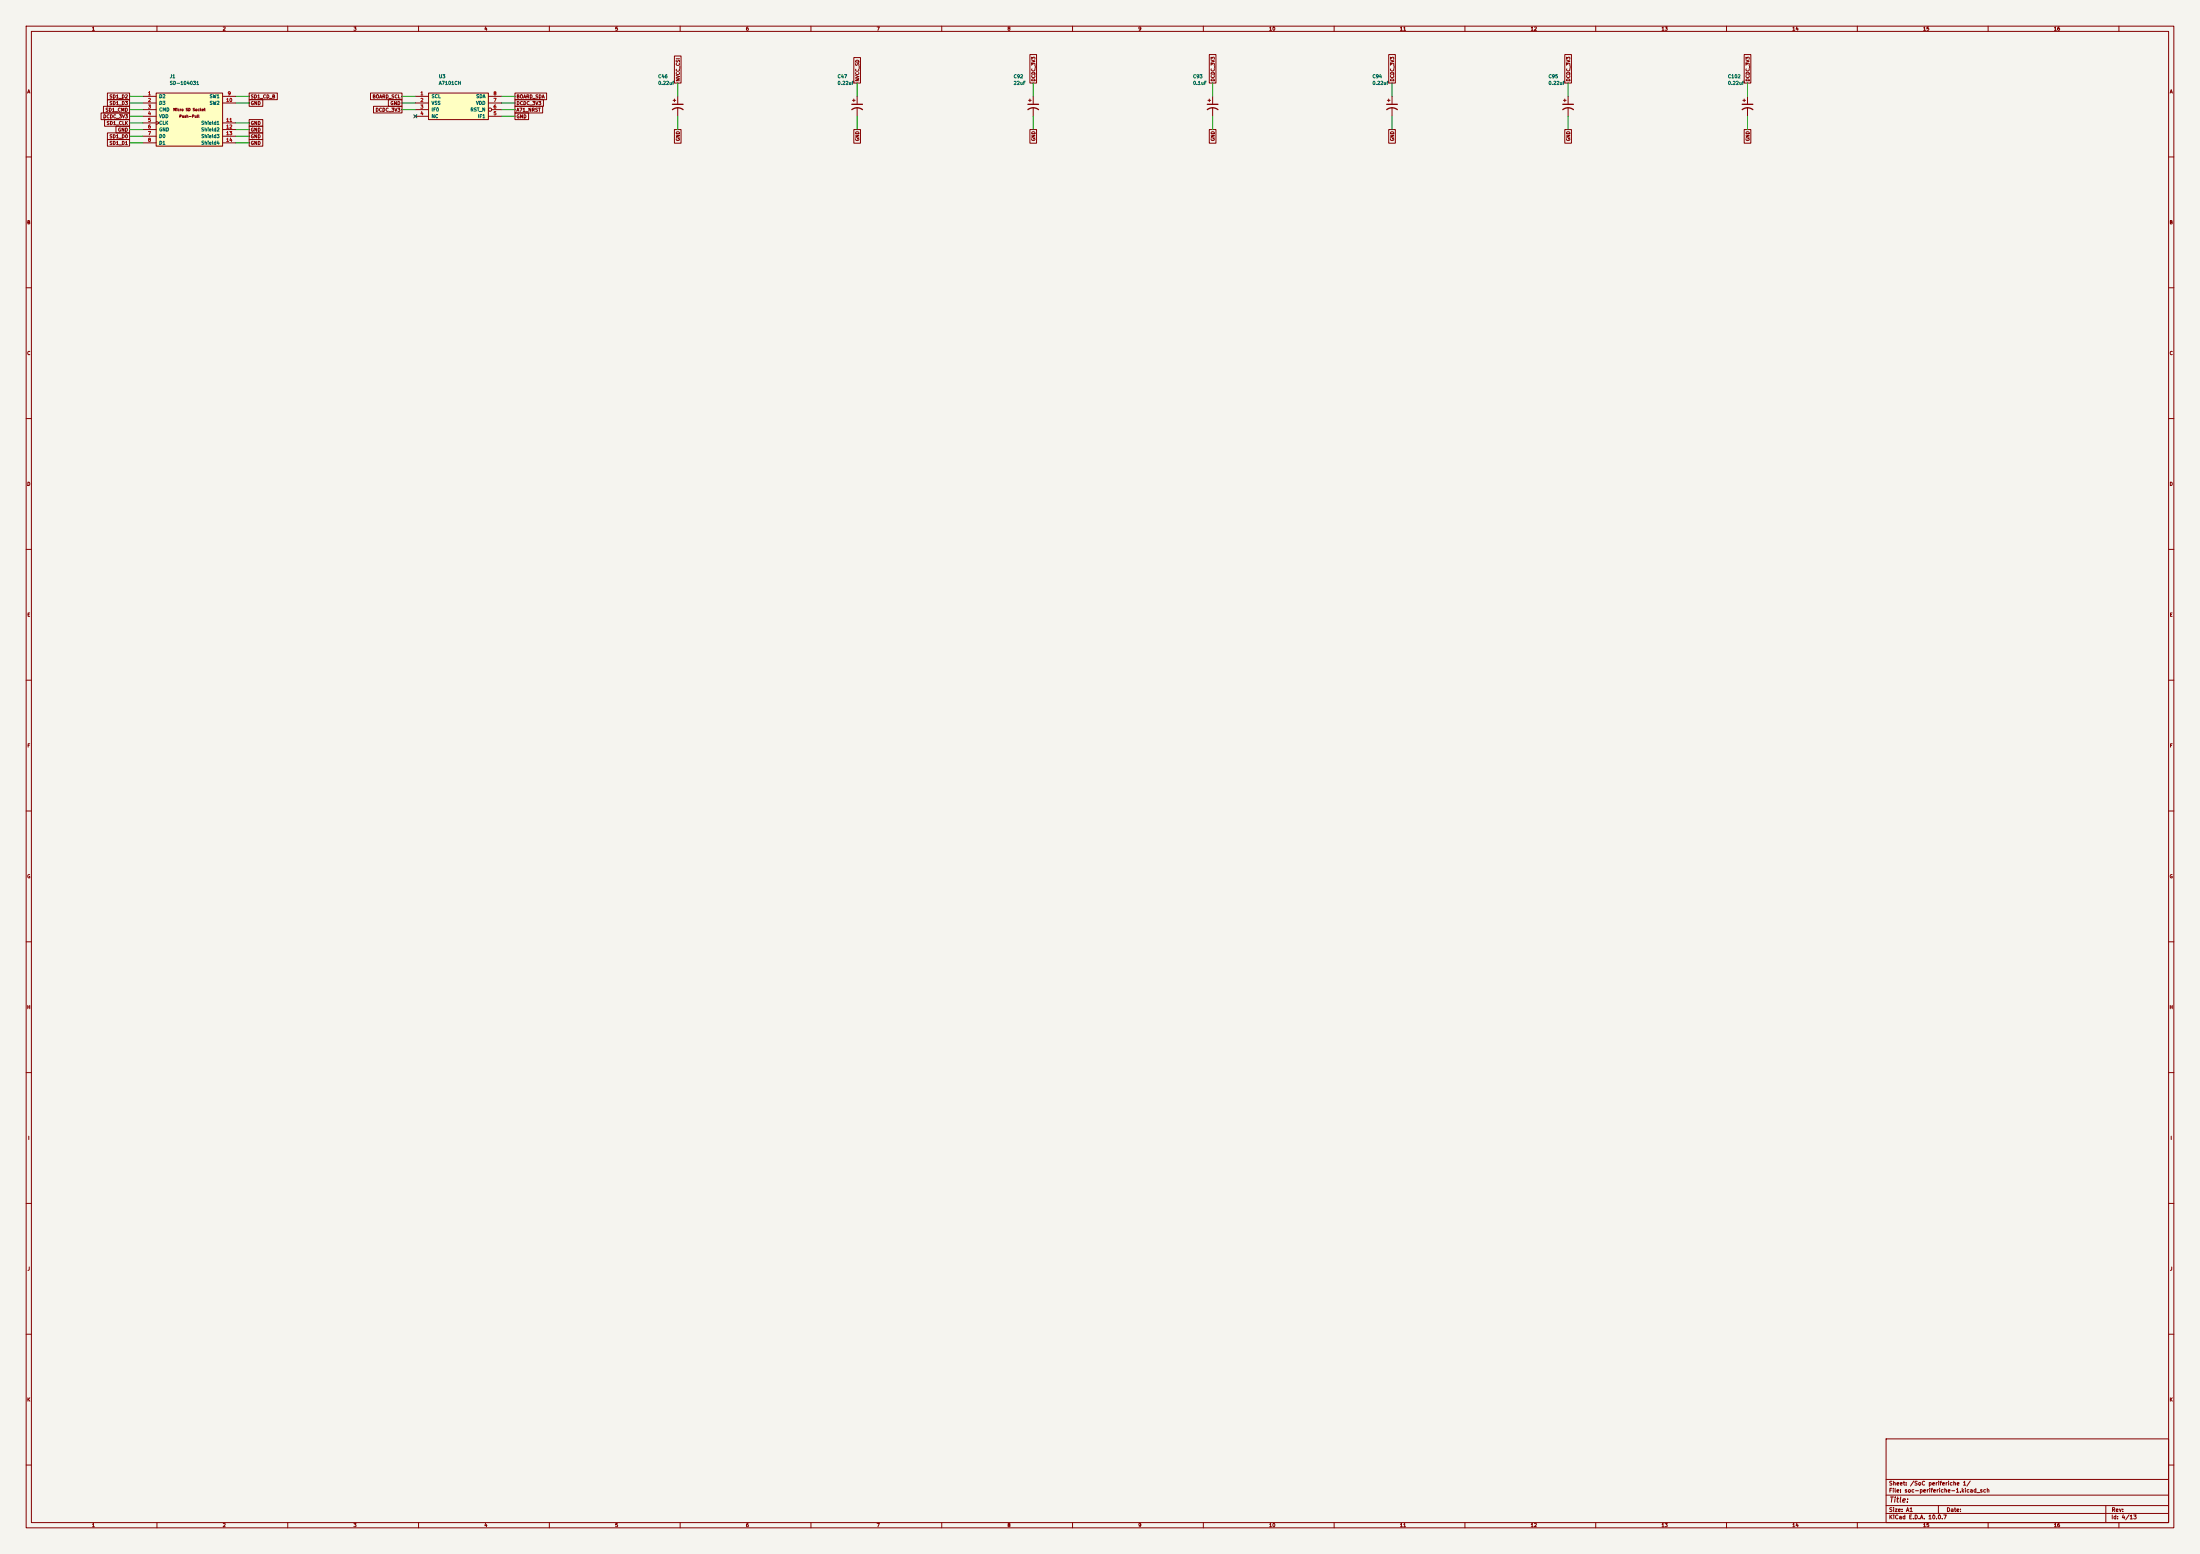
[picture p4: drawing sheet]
(kicad_sch (version 20260306) (generator "eeschema") (generator_version "10.0") (paper "A1") (lib_symbols (symbol "iMX6:custom_components_SD-104031"
  (pin_names
   (offset 1.016))
  (exclude_from_sim no)
  (in_bom yes)
  (on_board yes)
  (in_pos_files yes)
  (duplicate_pin_numbers_are_jumpers no)
  (property "Reference" "J" (at 0 0 0) (show_name no) (do_not_autoplace no) (effects (font (size 1.27 1.27))))
  (property "Value" "custom_components_SD-104031" (at 0 0 0) (show_name no) (do_not_autoplace no) (effects (font (size 1.27 1.27))))
  (property "Footprint" "" (at 0 0 0) (show_name no) (do_not_autoplace no) (hide yes) (effects (font (size 1.27 1.27))))
  (property "Datasheet" "" (at 0 0 0) (show_name no) (do_not_autoplace no) (hide yes) (effects (font (size 1.27 1.27))))
  (property "Description" "" (at 0 0 0) (show_name no) (do_not_autoplace no) (hide yes) (effects (font (size 1.27 1.27))))
  (symbol "custom_components_SD-104031_0_0"
   (text "Micro SD Socket" (at 0 -7.62 0) (effects (font (size 0.9906 0.9906))))
   (text "Push-Pull" (at 0 -10.16 0) (effects (font (size 0.9906 0.9906)))))
  (symbol "custom_components_SD-104031_0_1"
   (rectangle (start -12.7 -1.27) (end 12.7 -21.59) (stroke (width 0) (type solid)) (fill (type background))))
  (symbol "custom_components_SD-104031_1_1"
   (pin bidirectional line (at -17.78 -2.54 0) (length 5.08) (name "D2" (effects (font (size 1.27 1.27)))) (number "1" (effects (font (size 1.27 1.27)))))
   (pin bidirectional line (at -17.78 -5.08 0) (length 5.08) (name "D3" (effects (font (size 1.27 1.27)))) (number "2" (effects (font (size 1.27 1.27)))))
   (pin passive line (at -17.78 -7.62 0) (length 5.08) (name "CMD" (effects (font (size 1.27 1.27)))) (number "3" (effects (font (size 1.27 1.27)))))
   (pin power_in line (at -17.78 -10.16 0) (length 5.08) (name "VDD" (effects (font (size 1.27 1.27)))) (number "4" (effects (font (size 1.27 1.27)))))
   (pin passive clock (at -17.78 -12.7 0) (length 5.08) (name "CLK" (effects (font (size 1.27 1.27)))) (number "5" (effects (font (size 1.27 1.27)))))
   (pin power_in line (at -17.78 -15.24 0) (length 5.08) (name "GND" (effects (font (size 1.27 1.27)))) (number "6" (effects (font (size 1.27 1.27)))))
   (pin bidirectional line (at -17.78 -17.78 0) (length 5.08) (name "D0" (effects (font (size 1.27 1.27)))) (number "7" (effects (font (size 1.27 1.27)))))
   (pin bidirectional line (at -17.78 -20.32 0) (length 5.08) (name "D1" (effects (font (size 1.27 1.27)))) (number "8" (effects (font (size 1.27 1.27)))))
   (pin passive line (at 17.78 -2.54 180) (length 5.08) (name "SW1" (effects (font (size 1.27 1.27)))) (number "9" (effects (font (size 1.27 1.27)))))
   (pin passive line (at 17.78 -5.08 180) (length 5.08) (name "SW2" (effects (font (size 1.27 1.27)))) (number "10" (effects (font (size 1.27 1.27)))))
   (pin passive line (at 17.78 -12.7 180) (length 5.08) (name "Shield1" (effects (font (size 1.27 1.27)))) (number "11" (effects (font (size 1.27 1.27)))))
   (pin passive line (at 17.78 -15.24 180) (length 5.08) (name "Shield2" (effects (font (size 1.27 1.27)))) (number "12" (effects (font (size 1.27 1.27)))))
   (pin passive line (at 17.78 -17.78 180) (length 5.08) (name "Shield3" (effects (font (size 1.27 1.27)))) (number "13" (effects (font (size 1.27 1.27)))))
   (pin passive line (at 17.78 -20.32 180) (length 5.08) (name "Shield4" (effects (font (size 1.27 1.27)))) (number "14" (effects (font (size 1.27 1.27))))))
  (embedded_fonts no)) (symbol "iMX6:custom_components_A7101CH"
  (pin_names
   (offset 1.016))
  (exclude_from_sim no)
  (in_bom yes)
  (on_board yes)
  (in_pos_files yes)
  (duplicate_pin_numbers_are_jumpers no)
  (property "Reference" "U" (at 0 0 0) (show_name no) (do_not_autoplace no) (effects (font (size 1.27 1.27))))
  (property "Value" "custom_components_A7101CH" (at 0 -2.54 0) (show_name no) (do_not_autoplace no) (effects (font (size 1.27 1.27))))
  (property "Footprint" "" (at 0 0 0) (show_name no) (do_not_autoplace no) (hide yes) (effects (font (size 1.27 1.27))))
  (property "Datasheet" "" (at 0 0 0) (show_name no) (do_not_autoplace no) (hide yes) (effects (font (size 1.27 1.27))))
  (property "Description" "" (at 0 0 0) (show_name no) (do_not_autoplace no) (hide yes) (effects (font (size 1.27 1.27))))
  (symbol "custom_components_A7101CH_0_1"
   (rectangle (start -11.43 2.54) (end 11.43 -7.62) (stroke (width 0) (type solid)) (fill (type background))))
  (symbol "custom_components_A7101CH_1_1"
   (pin bidirectional line (at -16.51 1.27 0) (length 5.08) (name "SCL" (effects (font (size 1.27 1.27)))) (number "1" (effects (font (size 1.27 1.27)))))
   (pin bidirectional line (at -16.51 -1.27 0) (length 5.08) (name "VSS" (effects (font (size 1.27 1.27)))) (number "2" (effects (font (size 1.27 1.27)))))
   (pin bidirectional line (at -16.51 -3.81 0) (length 5.08) (name "IF0" (effects (font (size 1.27 1.27)))) (number "3" (effects (font (size 1.27 1.27)))))
   (pin bidirectional line (at -16.51 -6.35 0) (length 5.08) (name "NC" (effects (font (size 1.27 1.27)))) (number "4" (effects (font (size 1.27 1.27)))))
   (pin bidirectional line (at 16.51 -6.35 180) (length 5.08) (name "IF1" (effects (font (size 1.27 1.27)))) (number "5" (effects (font (size 1.27 1.27)))))
   (pin bidirectional inverted (at 16.51 -3.81 180) (length 5.08) (name "RST_N" (effects (font (size 1.27 1.27)))) (number "6" (effects (font (size 1.27 1.27)))))
   (pin bidirectional line (at 16.51 -1.27 180) (length 5.08) (name "VDD" (effects (font (size 1.27 1.27)))) (number "7" (effects (font (size 1.27 1.27)))))
   (pin bidirectional line (at 16.51 1.27 180) (length 5.08) (name "SDA" (effects (font (size 1.27 1.27)))) (number "8" (effects (font (size 1.27 1.27))))))
  (embedded_fonts no)) (symbol "iMX6:Device_CP1"
  (pin_numbers (hide yes))
  (pin_names
   (offset 0.254) (hide yes))
  (exclude_from_sim no)
  (in_bom yes)
  (on_board yes)
  (in_pos_files yes)
  (duplicate_pin_numbers_are_jumpers no)
  (property "Reference" "C" (at 0.635 2.54 0) (show_name no) (do_not_autoplace no) (effects (font (size 1.27 1.27)) (justify left)))
  (property "Value" "Device_CP1" (at 0.635 -2.54 0) (show_name no) (do_not_autoplace no) (effects (font (size 1.27 1.27)) (justify left)))
  (property "Footprint" "" (at 0 0 0) (show_name no) (do_not_autoplace no) (hide yes) (effects (font (size 1.27 1.27))))
  (property "Datasheet" "" (at 0 0 0) (show_name no) (do_not_autoplace no) (hide yes) (effects (font (size 1.27 1.27))))
  (property "Description" "" (at 0 0 0) (show_name no) (do_not_autoplace no) (hide yes) (effects (font (size 1.27 1.27))))
  (symbol "Device_CP1_0_1"
   (polyline (pts (xy -2.032 0.762) (xy 2.032 0.762)) (stroke (width 0.508) (type solid)) (fill (type none)))
   (polyline (pts (xy -1.778 2.286) (xy -0.762 2.286)) (stroke (width 0) (type solid)) (fill (type none)))
   (polyline (pts (xy -1.27 1.778) (xy -1.27 2.794)) (stroke (width 0) (type solid)) (fill (type none)))
   (arc (start -2.032 -1.27) (mid 0 -0.5572) (end 2.032 -1.27) (stroke (width 0.508) (type solid)) (fill (type none))))
  (symbol "Device_CP1_1_1"
   (pin passive line (at 0 3.81 270) (length 2.794) (name "~" (effects (font (size 1.27 1.27)))) (number "1" (effects (font (size 1.27 1.27)))))
   (pin passive line (at 0 -3.81 90) (length 3.302) (name "~" (effects (font (size 1.27 1.27)))) (number "2" (effects (font (size 1.27 1.27))))))
  (embedded_fonts no))) (wire (pts (xy 54.61 36.83) (xy 49.53 36.83)) (stroke (width 0) (type default))) (global_label "SD1_D2" (shape passive) (at 49.53 36.83 180) (fields_autoplaced yes) (effects (font (size 1.27 1.27)) (justify right))) (wire (pts (xy 54.61 39.37) (xy 49.53 39.37)) (stroke (width 0) (type default))) (global_label "SD1_D3" (shape passive) (at 49.53 39.37 180) (fields_autoplaced yes) (effects (font (size 1.27 1.27)) (justify right))) (wire (pts (xy 54.61 41.91) (xy 49.53 41.91)) (stroke (width 0) (type default))) (global_label "SD1_CMD" (shape passive) (at 49.53 41.91 180) (fields_autoplaced yes) (effects (font (size 1.27 1.27)) (justify right))) (wire (pts (xy 54.61 44.45) (xy 49.53 44.45)) (stroke (width 0) (type default))) (global_label "DCDC_3V3" (shape passive) (at 49.53 44.45 180) (fields_autoplaced yes) (effects (font (size 1.27 1.27)) (justify right))) (wire (pts (xy 54.61 46.99) (xy 49.53 46.99)) (stroke (width 0) (type default))) (global_label "SD1_CLK" (shape passive) (at 49.53 46.99 180) (fields_autoplaced yes) (effects (font (size 1.27 1.27)) (justify right))) (wire (pts (xy 54.61 49.53) (xy 49.53 49.53)) (stroke (width 0) (type default))) (global_label "GND" (shape passive) (at 49.53 49.53 180) (fields_autoplaced yes) (effects (font (size 1.27 1.27)) (justify right))) (wire (pts (xy 54.61 52.07) (xy 49.53 52.07)) (stroke (width 0) (type default))) (global_label "SD1_D0" (shape passive) (at 49.53 52.07 180) (fields_autoplaced yes) (effects (font (size 1.27 1.27)) (justify right))) (wire (pts (xy 54.61 54.61) (xy 49.53 54.61)) (stroke (width 0) (type default))) (global_label "SD1_D1" (shape passive) (at 49.53 54.61 180) (fields_autoplaced yes) (effects (font (size 1.27 1.27)) (justify right))) (wire (pts (xy 90.17 36.83) (xy 95.25 36.83)) (stroke (width 0) (type default))) (global_label "SD1_CD_B" (shape passive) (at 95.25 36.83 0) (fields_autoplaced yes) (effects (font (size 1.27 1.27)) (justify left))) (wire (pts (xy 90.17 39.37) (xy 95.25 39.37)) (stroke (width 0) (type default))) (global_label "GND" (shape passive) (at 95.25 39.37 0) (fields_autoplaced yes) (effects (font (size 1.27 1.27)) (justify left))) (wire (pts (xy 90.17 46.99) (xy 95.25 46.99)) (stroke (width 0) (type default))) (global_label "GND" (shape passive) (at 95.25 46.99 0) (fields_autoplaced yes) (effects (font (size 1.27 1.27)) (justify left))) (wire (pts (xy 90.17 49.53) (xy 95.25 49.53)) (stroke (width 0) (type default))) (global_label "GND" (shape passive) (at 95.25 49.53 0) (fields_autoplaced yes) (effects (font (size 1.27 1.27)) (justify left))) (wire (pts (xy 90.17 52.07) (xy 95.25 52.07)) (stroke (width 0) (type default))) (global_label "GND" (shape passive) (at 95.25 52.07 0) (fields_autoplaced yes) (effects (font (size 1.27 1.27)) (justify left))) (wire (pts (xy 90.17 54.61) (xy 95.25 54.61)) (stroke (width 0) (type default))) (global_label "GND" (shape passive) (at 95.25 54.61 0) (fields_autoplaced yes) (effects (font (size 1.27 1.27)) (justify left))) (symbol (lib_id "iMX6:custom_components_SD-104031") (at 72.39 34.29 0) (unit 1) (body_style 1) (exclude_from_sim no) (in_bom yes) (on_board yes) (in_pos_files yes) (dnp no) (property "Reference" "J1" (at 64.77 29.21 0) (effects (font (size 1.27 1.27)) (justify left))) (property "Value" "SD-104031" (at 64.77 31.75 0) (effects (font (size 1.27 1.27)) (justify left))) (property "Footprint" "Custom Components:uSD_104031" (at 72.39 34.29 0) (hide yes) (effects (font (size 1.27 1.27)))) (property "Datasheet" "" (at 72.39 34.29 0) (hide yes) (effects (font (size 1.27 1.27)))) (property "Description" "" (at 72.39 34.29 0) (hide yes) (effects (font (size 1.27 1.27)))) (pin "1") (pin "2") (pin "3") (pin "4") (pin "5") (pin "6") (pin "7") (pin "8") (pin "9") (pin "10") (pin "11") (pin "12") (pin "13") (pin "14")) (wire (pts (xy 158.75 36.83) (xy 153.67 36.83)) (stroke (width 0) (type default))) (global_label "BOARD_SCL" (shape passive) (at 153.67 36.83 180) (fields_autoplaced yes) (effects (font (size 1.27 1.27)) (justify right))) (wire (pts (xy 158.75 39.37) (xy 153.67 39.37)) (stroke (width 0) (type default))) (global_label "GND" (shape passive) (at 153.67 39.37 180) (fields_autoplaced yes) (effects (font (size 1.27 1.27)) (justify right))) (wire (pts (xy 158.75 41.91) (xy 153.67 41.91)) (stroke (width 0) (type default))) (global_label "DCDC_3V3" (shape passive) (at 153.67 41.91 180) (fields_autoplaced yes) (effects (font (size 1.27 1.27)) (justify right))) (no_connect (at 158.75 44.45)) (wire (pts (xy 191.77 44.45) (xy 196.85 44.45)) (stroke (width 0) (type default))) (global_label "GND" (shape passive) (at 196.85 44.45 0) (fields_autoplaced yes) (effects (font (size 1.27 1.27)) (justify left))) (wire (pts (xy 191.77 41.91) (xy 196.85 41.91)) (stroke (width 0) (type default))) (global_label "A71_NRST" (shape passive) (at 196.85 41.91 0) (fields_autoplaced yes) (effects (font (size 1.27 1.27)) (justify left))) (wire (pts (xy 191.77 39.37) (xy 196.85 39.37)) (stroke (width 0) (type default))) (global_label "DCDC_3V3" (shape passive) (at 196.85 39.37 0) (fields_autoplaced yes) (effects (font (size 1.27 1.27)) (justify left))) (wire (pts (xy 191.77 36.83) (xy 196.85 36.83)) (stroke (width 0) (type default))) (global_label "BOARD_SDA" (shape passive) (at 196.85 36.83 0) (fields_autoplaced yes) (effects (font (size 1.27 1.27)) (justify left))) (symbol (lib_id "iMX6:custom_components_A7101CH") (at 175.26 38.10 0) (unit 1) (body_style 1) (exclude_from_sim no) (in_bom yes) (on_board yes) (in_pos_files yes) (dnp no) (property "Reference" "U3" (at 167.64 29.21 0) (effects (font (size 1.27 1.27)) (justify left))) (property "Value" "A7101CH" (at 167.64 31.75 0) (effects (font (size 1.27 1.27)) (justify left))) (property "Footprint" "Custom Components:SOT909-1" (at 175.26 38.10 0) (hide yes) (effects (font (size 1.27 1.27)))) (property "Datasheet" "" (at 175.26 38.10 0) (hide yes) (effects (font (size 1.27 1.27)))) (property "Description" "" (at 175.26 38.10 0) (hide yes) (effects (font (size 1.27 1.27)))) (pin "1") (pin "2") (pin "3") (pin "4") (pin "5") (pin "6") (pin "7") (pin "8")) (wire (pts (xy 259.08 36.83) (xy 259.08 31.75)) (stroke (width 0) (type default))) (global_label "NVCC_CSI" (shape passive) (at 259.08 31.75 90) (fields_autoplaced yes) (effects (font (size 1.27 1.27)) (justify left))) (wire (pts (xy 259.08 44.45) (xy 259.08 49.53)) (stroke (width 0) (type default))) (global_label "GND" (shape passive) (at 259.08 49.53 270) (fields_autoplaced yes) (effects (font (size 1.27 1.27)) (justify right))) (symbol (lib_id "iMX6:Device_CP1") (at 259.08 40.64 0) (unit 1) (body_style 1) (exclude_from_sim no) (in_bom yes) (on_board yes) (in_pos_files yes) (dnp no) (property "Reference" "C46" (at 251.46 29.21 0) (effects (font (size 1.27 1.27)) (justify left))) (property "Value" "0.22uF" (at 251.46 31.75 0) (effects (font (size 1.27 1.27)) (justify left))) (property "Footprint" "Custom Components:C_0402_narrow" (at 259.08 40.64 0) (hide yes) (effects (font (size 1.27 1.27)))) (property "Datasheet" "" (at 259.08 40.64 0) (hide yes) (effects (font (size 1.27 1.27)))) (property "Description" "" (at 259.08 40.64 0) (hide yes) (effects (font (size 1.27 1.27)))) (pin "1") (pin "2")) (wire (pts (xy 327.66 36.83) (xy 327.66 31.75)) (stroke (width 0) (type default))) (global_label "NVCC_SD" (shape passive) (at 327.66 31.75 90) (fields_autoplaced yes) (effects (font (size 1.27 1.27)) (justify left))) (wire (pts (xy 327.66 44.45) (xy 327.66 49.53)) (stroke (width 0) (type default))) (global_label "GND" (shape passive) (at 327.66 49.53 270) (fields_autoplaced yes) (effects (font (size 1.27 1.27)) (justify right))) (symbol (lib_id "iMX6:Device_CP1") (at 327.66 40.64 0) (unit 1) (body_style 1) (exclude_from_sim no) (in_bom yes) (on_board yes) (in_pos_files yes) (dnp no) (property "Reference" "C47" (at 320.04 29.21 0) (effects (font (size 1.27 1.27)) (justify left))) (property "Value" "0.22uF" (at 320.04 31.75 0) (effects (font (size 1.27 1.27)) (justify left))) (property "Footprint" "Custom Components:C_0402_narrow" (at 327.66 40.64 0) (hide yes) (effects (font (size 1.27 1.27)))) (property "Datasheet" "" (at 327.66 40.64 0) (hide yes) (effects (font (size 1.27 1.27)))) (property "Description" "" (at 327.66 40.64 0) (hide yes) (effects (font (size 1.27 1.27)))) (pin "1") (pin "2")) (wire (pts (xy 394.97 36.83) (xy 394.97 31.75)) (stroke (width 0) (type default))) (global_label "DCDC_3V3" (shape passive) (at 394.97 31.75 90) (fields_autoplaced yes) (effects (font (size 1.27 1.27)) (justify left))) (wire (pts (xy 394.97 44.45) (xy 394.97 49.53)) (stroke (width 0) (type default))) (global_label "GND" (shape passive) (at 394.97 49.53 270) (fields_autoplaced yes) (effects (font (size 1.27 1.27)) (justify right))) (symbol (lib_id "iMX6:Device_CP1") (at 394.97 40.64 0) (unit 1) (body_style 1) (exclude_from_sim no) (in_bom yes) (on_board yes) (in_pos_files yes) (dnp no) (property "Reference" "C92" (at 387.35 29.21 0) (effects (font (size 1.27 1.27)) (justify left))) (property "Value" "22uF" (at 387.35 31.75 0) (effects (font (size 1.27 1.27)) (justify left))) (property "Footprint" "Custom Components:C_0603_narrow" (at 394.97 40.64 0) (hide yes) (effects (font (size 1.27 1.27)))) (property "Datasheet" "" (at 394.97 40.64 0) (hide yes) (effects (font (size 1.27 1.27)))) (property "Description" "" (at 394.97 40.64 0) (hide yes) (effects (font (size 1.27 1.27)))) (pin "1") (pin "2")) (wire (pts (xy 463.55 36.83) (xy 463.55 31.75)) (stroke (width 0) (type default))) (global_label "DCDC_3V3" (shape passive) (at 463.55 31.75 90) (fields_autoplaced yes) (effects (font (size 1.27 1.27)) (justify left))) (wire (pts (xy 463.55 44.45) (xy 463.55 49.53)) (stroke (width 0) (type default))) (global_label "GND" (shape passive) (at 463.55 49.53 270) (fields_autoplaced yes) (effects (font (size 1.27 1.27)) (justify right))) (symbol (lib_id "iMX6:Device_CP1") (at 463.55 40.64 0) (unit 1) (body_style 1) (exclude_from_sim no) (in_bom yes) (on_board yes) (in_pos_files yes) (dnp no) (property "Reference" "C93" (at 455.93 29.21 0) (effects (font (size 1.27 1.27)) (justify left))) (property "Value" "0.1uF" (at 455.93 31.75 0) (effects (font (size 1.27 1.27)) (justify left))) (property "Footprint" "Custom Components:C_0402_narrow" (at 463.55 40.64 0) (hide yes) (effects (font (size 1.27 1.27)))) (property "Datasheet" "" (at 463.55 40.64 0) (hide yes) (effects (font (size 1.27 1.27)))) (property "Description" "" (at 463.55 40.64 0) (hide yes) (effects (font (size 1.27 1.27)))) (pin "1") (pin "2")) (wire (pts (xy 532.13 36.83) (xy 532.13 31.75)) (stroke (width 0) (type default))) (global_label "DCDC_3V3" (shape passive) (at 532.13 31.75 90) (fields_autoplaced yes) (effects (font (size 1.27 1.27)) (justify left))) (wire (pts (xy 532.13 44.45) (xy 532.13 49.53)) (stroke (width 0) (type default))) (global_label "GND" (shape passive) (at 532.13 49.53 270) (fields_autoplaced yes) (effects (font (size 1.27 1.27)) (justify right))) (symbol (lib_id "iMX6:Device_CP1") (at 532.13 40.64 0) (unit 1) (body_style 1) (exclude_from_sim no) (in_bom yes) (on_board yes) (in_pos_files yes) (dnp no) (property "Reference" "C94" (at 524.51 29.21 0) (effects (font (size 1.27 1.27)) (justify left))) (property "Value" "0.22uF" (at 524.51 31.75 0) (effects (font (size 1.27 1.27)) (justify left))) (property "Footprint" "Custom Components:C_0402_narrow" (at 532.13 40.64 0) (hide yes) (effects (font (size 1.27 1.27)))) (property "Datasheet" "" (at 532.13 40.64 0) (hide yes) (effects (font (size 1.27 1.27)))) (property "Description" "" (at 532.13 40.64 0) (hide yes) (effects (font (size 1.27 1.27)))) (pin "1") (pin "2")) (wire (pts (xy 599.44 36.83) (xy 599.44 31.75)) (stroke (width 0) (type default))) (global_label "DCDC_3V3" (shape passive) (at 599.44 31.75 90) (fields_autoplaced yes) (effects (font (size 1.27 1.27)) (justify left))) (wire (pts (xy 599.44 44.45) (xy 599.44 49.53)) (stroke (width 0) (type default))) (global_label "GND" (shape passive) (at 599.44 49.53 270) (fields_autoplaced yes) (effects (font (size 1.27 1.27)) (justify right))) (symbol (lib_id "iMX6:Device_CP1") (at 599.44 40.64 0) (unit 1) (body_style 1) (exclude_from_sim no) (in_bom yes) (on_board yes) (in_pos_files yes) (dnp no) (property "Reference" "C95" (at 591.82 29.21 0) (effects (font (size 1.27 1.27)) (justify left))) (property "Value" "0.22uF" (at 591.82 31.75 0) (effects (font (size 1.27 1.27)) (justify left))) (property "Footprint" "Custom Components:C_0402_narrow" (at 599.44 40.64 0) (hide yes) (effects (font (size 1.27 1.27)))) (property "Datasheet" "" (at 599.44 40.64 0) (hide yes) (effects (font (size 1.27 1.27)))) (property "Description" "" (at 599.44 40.64 0) (hide yes) (effects (font (size 1.27 1.27)))) (pin "1") (pin "2")) (wire (pts (xy 668.02 36.83) (xy 668.02 31.75)) (stroke (width 0) (type default))) (global_label "DCDC_3V3" (shape passive) (at 668.02 31.75 90) (fields_autoplaced yes) (effects (font (size 1.27 1.27)) (justify left))) (wire (pts (xy 668.02 44.45) (xy 668.02 49.53)) (stroke (width 0) (type default))) (global_label "GND" (shape passive) (at 668.02 49.53 270) (fields_autoplaced yes) (effects (font (size 1.27 1.27)) (justify right))) (symbol (lib_id "iMX6:Device_CP1") (at 668.02 40.64 0) (unit 1) (body_style 1) (exclude_from_sim no) (in_bom yes) (on_board yes) (in_pos_files yes) (dnp no) (property "Reference" "C102" (at 660.40 29.21 0) (effects (font (size 1.27 1.27)) (justify left))) (property "Value" "0.22uF" (at 660.40 31.75 0) (effects (font (size 1.27 1.27)) (justify left))) (property "Footprint" "Custom Components:C_0402_narrow" (at 668.02 40.64 0) (hide yes) (effects (font (size 1.27 1.27)))) (property "Datasheet" "" (at 668.02 40.64 0) (hide yes) (effects (font (size 1.27 1.27)))) (property "Description" "" (at 668.02 40.64 0) (hide yes) (effects (font (size 1.27 1.27)))) (pin "1") (pin "2")) (embedded_fonts no))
